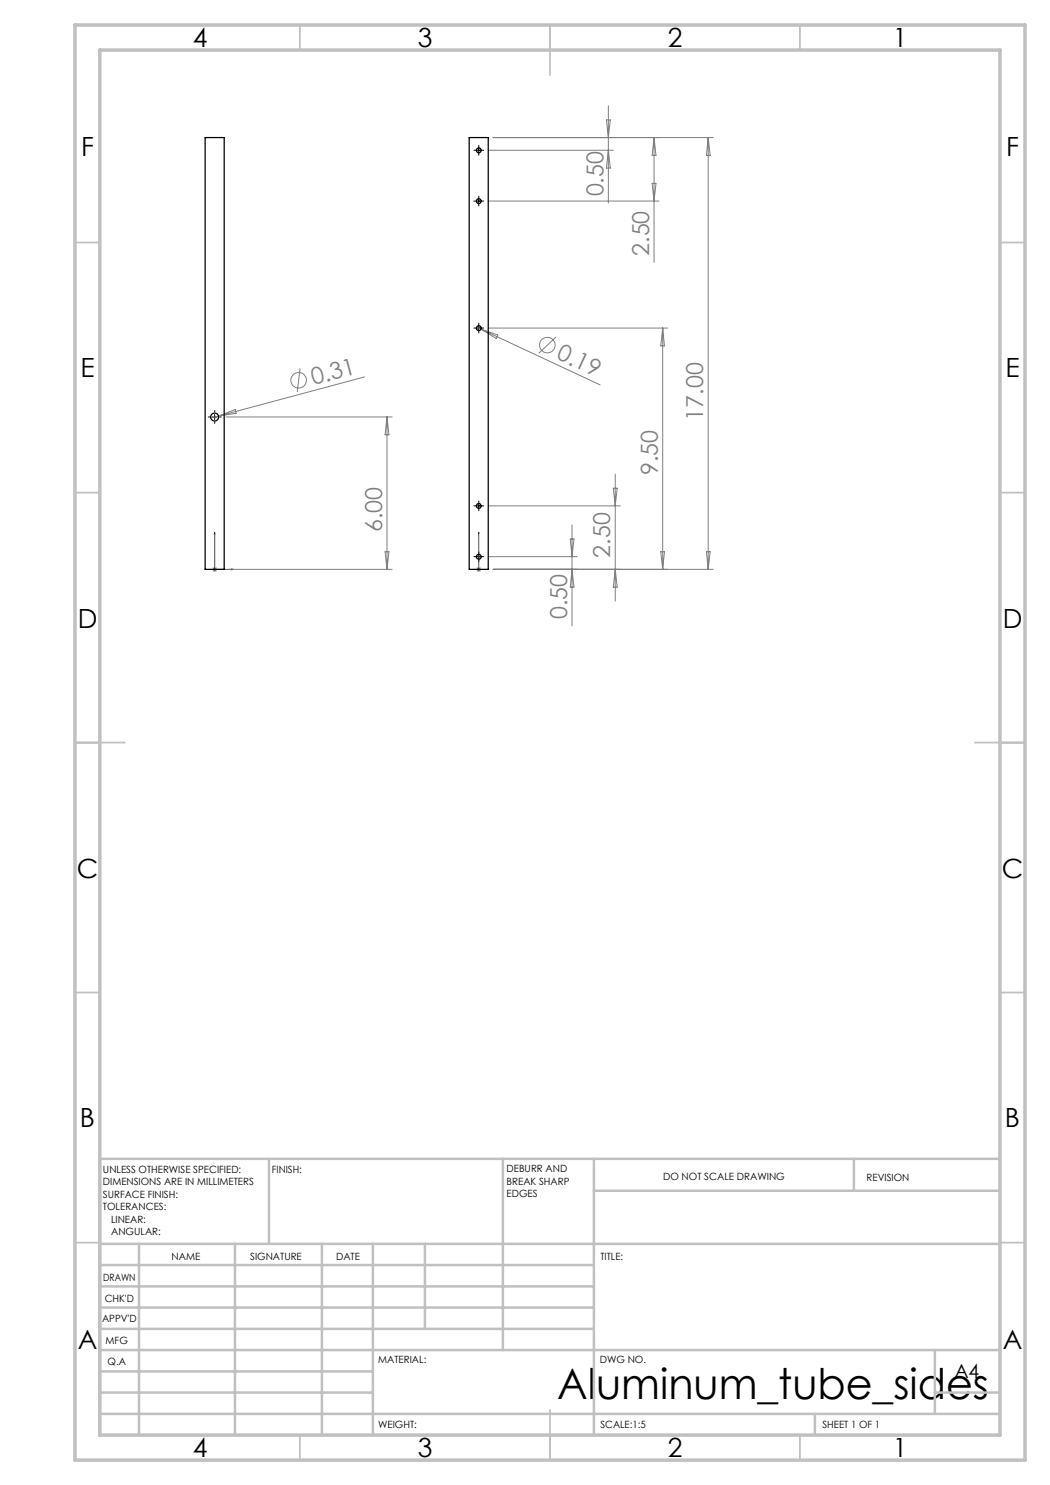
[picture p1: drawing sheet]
<svg xmlns="http://www.w3.org/2000/svg" width="210mm" height="297mm" viewBox="0 0 210 297" stroke-linecap="round" stroke-linejoin="round" font-family="sans-serif">
<g fill="none" stroke="#808080" stroke-width=".2">
<path d="M97.7 30.1h25M98.6 27.5h44.1M121.3 24h.8l-.4 3.5zM121.7 21.2v19.4M121.7 30.1l.4 3.5h-.8zM130.4 36.7h.8l-.4 3.5zM130.8 27.5v25M130.8 27.5l.4 3.6h-.8zM141.6 27.5l.4 3.6h-.7zM141.6 27.5v86.4M97.7 40.2h34.1M60 73.7l-.6 4.7"/>
<path d="M72.9 75.4l-29.2 7.8M95.3 65.4l.9 .4M96.2 65.8l23.8 11.2M96.2 65.8l3.4 1.2-.4 .7zM97.7 65.6h35.8M111.2 67.4l-3.5 3.3M132.5 65.6v48.3M132.5 65.6l.4 3.6h-.7zM43.7 83.2l-1.5 .4M43.7 83.2l3.3-1.3 .2 .8zM45.2 83.4h33.2M77.4 83.4v30.5"/>
<path d="M77.4 83.4l.4 3.6h-.8zM122.7 97.6h.7l-.4 3.6zM123 94.8v25.4M42.4 113.9h1M42.6 113.5l.7 .8M42.9 113.4v1M43.3 113.5l-.7 .8M45.8 113.9h32.6M77 110.3h.8l-.4 3.6zM95.2 113.9h1M95.4 113.5l.7 .8M95.7 113.4v1"/>
<path d="M96.1 113.5l-.7 .8M97.7 111.3h17.7M97.7 101.2h26.4M98.6 113.9h44.1M114.1 107.8h.7l-.4 3.5zM114.4 105v20.2M114.4 113.9l.4 3.5h-.7zM123 113.9l.4 3.5h-.7zM132.2 110.3h.7l-.4 3.6zM141.3 110.3h.7l-.4 3.6z"/>
<circle cx="59.7" cy="76.1" r="1.56"/>
<circle cx="109.5" cy="69" r="1.55"/>
</g>
<path d="M42.9 106.5l.1 .3h-.2zM42.9 106.5v7.4h3.7M46.3 113.8l.3 .1-.3 .1zM95.7 113.8v.2zM95.7 106.5v.3v-.3M95.7 113.9h.1M95.7 106.5v7.4" fill="none" stroke="#00f" stroke-width=".2"/>
<g fill="none" stroke="#000" stroke-width=".2" stroke-dasharray="15.2 1.3 1.3 1.3">
<path d="M95.3 30.1h-.5M95.8 29.6v-.5M95.8 30.6v.4M95.8 39.7v-.5M96.3 30.1h.4M95.3 40.2h-.5M95.8 40.7v.5M96.3 40.2h.4M95.3 65.6h-.5M95.8 65.1v-.5M95.8 66.1v.5M96.3 65.6h.4"/>
<path d="M41.9 83.4h-.3M42.9 82.4v-.3M42.9 84.4v.3M43.9 83.4h.3M95.3 101.2h-.5M95.3 111.3h-.5M95.8 100.7v-.5M95.8 101.7v.4M95.8 110.8v-.4M95.8 111.8v.5M96.3 101.2h.4M96.3 111.3h.4"/>
</g>
<path d="M95.2 30.1h1M95.7 29.6v1M95.7 39.7v1M95.2 40.2h1M95.2 65.6h1M95.7 65.1v1M42.4 83.4h1M42.9 82.9v1M95.2 101.2h1M95.2 111.3h1M95.7 100.7v1M95.7 110.8v1.1" fill="none" stroke="#000" stroke-width=".2"/>
<g fill="none" stroke="#c0c0c0" stroke-width=".35">
<path d="M60 5v5M110 5v10M160 5v5M15 48.5h5M200 48.5h5M15 98.5h5M200 98.5h5M15 148.5h10M195 148.5h10M15 198.5h5M200 198.5h5M15 248.5h5"/>
<path d="M200 248.5h5M60 287v5M110 282v10M160 287v5"/>
</g>
<g fill="none" stroke="#c0c0c0" stroke-width=".5">
<path d="M53.8 231.8v17M100.6 231.8v38.2M118.8 231.8v55.2M118.8 238.2h81.2M170.8 231.8v6.4M200 231.8h-180v55.2M20 248.8h180M20 257.3h98.8M20 253h98.8M27.8 248.8v38.2M47 248.8v38.2M64.4 248.8v38.2"/>
<path d="M74.6 248.8v38.2M85 248.8v17M20 265.8h98.8M20 261.5h98.8M20 278.5h54.6M20 274.3h54.6M20 270h180M187 278.5h13M187 270v12.8M20 282.8h180M163 282.8v4.2"/>
</g>
<path d="M15 5h190v287h-190zM20 10h180v277h-180z" fill="none" stroke="#c0c0c0" stroke-width=".7"/>
<g fill="#00f">
<path d="M46.3 113.8l.3 .1-.3 .1zM42.9 106.5l.1 .3h-.2z"/>
<path d="M95.7 113.8v.2zM95.7 106.5v.3z"/>
</g>
<g fill="none" stroke="#000" stroke-width=".25">
<path d="M41 27.5h3.8v86.4h-3.8zM93.8 27.5h3.8v86.4h-3.8z"/>
<circle cx="95.8" cy="30.1" r=".48"/>
<circle cx="95.8" cy="40.2" r=".48"/>
<circle cx="95.8" cy="65.6" r=".48"/>
<circle cx="42.9" cy="83.4" r=".79"/>
<circle cx="95.8" cy="101.2" r=".48"/>
<circle cx="95.8" cy="111.3" r=".48"/>
</g>
<text font-size="8.5" x="111.4" y="279.7">Aluminum_tube_sides</text>
<g font-size="5.3">
<text x="38.5" y="9.5">4</text>
<text x="83.5" y="9.5">3</text>
<text x="133.6" y="9.5">2</text>
<text x="178.6" y="9.5">1</text>
<text x="16.2" y="31.3">F</text>
<text x="201.2" y="31.3">F</text>
<text x="16.1" y="75.5">E</text>
<text x="201.1" y="75.5">E</text>
<text x="15.5" y="125.5">D</text>
<text x="200.5" y="125.5">D</text>
<text x="15.4" y="175.5">C</text>
<text x="200.4" y="175.5">C</text>
<text x="16" y="225.5">B</text>
<text x="201" y="225.5">B</text>
<text x="15.5" y="269.8">A</text>
<text x="200.5" y="269.8">A</text>
<text x="38.5" y="291.5">4</text>
<text x="83.5" y="291.5">3</text>
<text x="133.6" y="291.5">2</text>
<text x="178.6" y="291.5">1</text>
</g>
<g font-size="4.7" fill="#808080">
<text x="120.7" y="39.3" transform="rotate(-90 120.7 39.3)">0.50</text>
<text x="129.8" y="51.2" transform="rotate(-90 129.8 51.2)">2.50</text>
<text x="111.1" y="71.6" transform="rotate(25 111.1 71.6)">0.19</text>
<text x="62.7" y="77" transform="rotate(-15 62.7 77)">0.31</text>
<text x="140.7" y="84.1" transform="rotate(-90 140.7 84.1)">17.00</text>
<text x="131.5" y="95" transform="rotate(-90 131.5 95)">9.50</text>
<text x="76.4" y="106.4" transform="rotate(-90 76.4 106.4)">6.00</text>
<text x="122.1" y="111.5" transform="rotate(-90 122.1 111.5)">2.50</text>
<text x="113.4" y="123.8" transform="rotate(-90 113.4 123.8)">0.50</text>
</g>
<text font-size="3.9" x="190.9" y="275.5">A4</text>
<g font-size="2">
<text x="20.6" y="234.6">UNLESS OTHERWISE SPECIFIED:</text>
<text x="20.6" y="237.1">DIMENSIONS ARE IN MILLIMETERS</text>
<text x="20.6" y="239.6">SURFACE FINISH:</text>
<text x="54.4" y="234.6">FINISH:</text>
<text x="101.3" y="234.5">DEBURR AND</text>
<text x="101.3" y="237">BREAK SHARP</text>
<text x="101.3" y="239.5">EDGES</text>
<text x="132.6" y="236">DO NOT SCALE DRAWING</text>
<text x="173.3" y="236.2">REVISION</text>
<text x="20.6" y="242.1">TOLERANCES:</text>
<text x="22.2" y="244.6">LINEAR:</text>
<text x="22.2" y="247.1">ANGULAR:</text>
<text x="34.3" y="252">NAME</text>
<text x="50" y="251.9">SIGNATURE</text>
<text x="67.2" y="251.9">DATE</text>
<text x="120.1" y="251.9">TITLE:</text>
<text x="20.6" y="256.1">DRAWN</text>
<text x="20.9" y="260.3">CHK'D</text>
<text x="20.4" y="264.4">APPV'D</text>
<text x="21.1" y="268.8">MFG</text>
<text x="21.5" y="273">Q.A</text>
<text x="75.6" y="272.5">MATERIAL:</text>
<text x="120" y="272.5">DWG NO.</text>
<text x="75.6" y="285.5">WEIGHT:</text>
<text x="120.1" y="285.6">SCALE:1:5</text>
<text x="164.5" y="285.6">SHEET 1 OF 1</text>
</g>
</svg>
